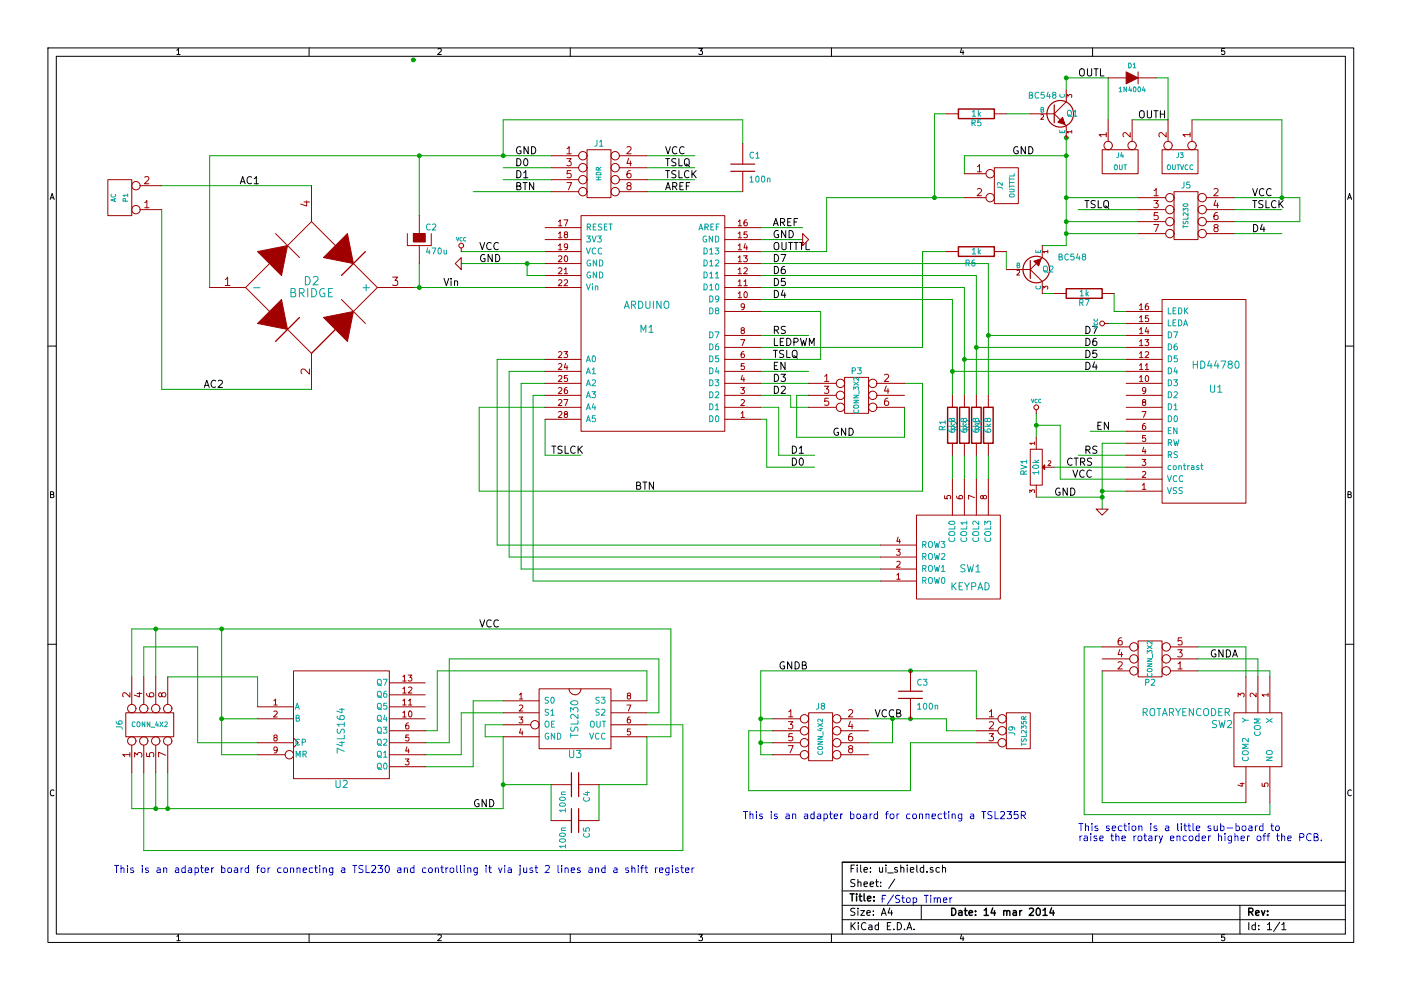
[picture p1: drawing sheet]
EESchema Schematic File Version 2  date Fri 14 Mar 2014 20:17:28 CST
LIBS:power
LIBS:device
LIBS:transistors
LIBS:conn
LIBS:linear
LIBS:regul
LIBS:74xx
LIBS:cmos4000
LIBS:adc-dac
LIBS:memory
LIBS:xilinx
LIBS:special
LIBS:microcontrollers
LIBS:dsp
LIBS:microchip
LIBS:analog_switches
LIBS:motorola
LIBS:texas
LIBS:intel
LIBS:audio
LIBS:interface
LIBS:digital-audio
LIBS:philips
LIBS:display
LIBS:cypress
LIBS:siliconi
LIBS:opto
LIBS:atmel
LIBS:contrib
LIBS:valves
LIBS:rotaryencoder
LIBS:tsl230
LIBS:wbt-logic
LIBS:ui_shield-cache
EELAYER 25  0
EELAYER END
$Descr A4 11700 8267
encoding utf-8
Sheet 1 1
Title ""
Date "14 mar 2014"
Rev ""
Comp ""
Comment1 ""
Comment2 ""
Comment3 ""
Comment4 ""
$EndDescr
Text Label 10100 5500 0    60   ~ 0
GNDA
Wire Wire Line
	4850 3800 4550 3800
Wire Wire Line
	4550 3800 4550 3500
Wire Wire Line
	4550 3300 4450 3300
Wire Wire Line
	4450 3300 4450 4850
Wire Wire Line
	4550 3100 4250 3100
Wire Wire Line
	4250 3100 4250 4650
Wire Wire Line
	6350 3100 6750 3100
Wire Wire Line
	8150 2900 9400 2900
Wire Wire Line
	7950 3100 9400 3100
Wire Wire Line
	6350 2400 8050 2400
Wire Wire Line
	8050 2400 8050 3300
Wire Wire Line
	6350 2200 8250 2200
Wire Wire Line
	8250 2200 8250 3300
Wire Wire Line
	7900 2100 7700 2100
Wire Wire Line
	7700 2100 7700 2900
Wire Wire Line
	7800 1650 7800 950 
Wire Wire Line
	7700 4100 4000 4100
Wire Wire Line
	7700 4100 7700 3200
Wire Wire Line
	7700 3200 7550 3200
Wire Wire Line
	6350 2800 6750 2800
Wire Wire Line
	6850 2600 6850 3000
Wire Wire Line
	6850 2600 6350 2600
Wire Wire Line
	5000 6850 5000 6550
Wire Wire Line
	4600 6850 4600 6550
Connection ~ 1400 6750
Wire Wire Line
	1400 6450 1400 6750
Connection ~ 1300 5250
Wire Wire Line
	1300 5250 1300 5650
Connection ~ 6350 6000
Wire Wire Line
	6350 6300 6350 5600
Wire Wire Line
	6350 6300 6450 6300
Connection ~ 10700 1650
Wire Wire Line
	10300 1650 10850 1650
Wire Wire Line
	10850 1650 10850 1850
Wire Wire Line
	10850 1850 10300 1850
Connection ~ 8900 1850
Wire Wire Line
	8900 1850 9500 1850
Wire Wire Line
	2150 5900 2150 5650
Wire Wire Line
	2150 5650 1400 5650
Connection ~ 1850 6000
Wire Wire Line
	2150 6000 1850 6000
Wire Wire Line
	5400 5850 5400 5600
Wire Wire Line
	5400 5600 3650 5600
Wire Wire Line
	3650 5600 3650 6100
Wire Wire Line
	3650 6100 3550 6100
Wire Wire Line
	4200 5950 3850 5950
Wire Wire Line
	3850 5950 3850 6300
Wire Wire Line
	3850 6300 3550 6300
Wire Wire Line
	4600 6550 4200 6550
Wire Wire Line
	4200 6750 4200 6150
Wire Wire Line
	4200 6750 1100 6750
Wire Wire Line
	1100 6750 1100 6450
Wire Wire Line
	5600 5250 5600 6150
Wire Wire Line
	5600 5250 1100 5250
Wire Wire Line
	1100 5250 1100 5650
Wire Wire Line
	5400 6050 5700 6050
Connection ~ 4200 6550
Wire Wire Line
	5400 6550 5400 6150
Wire Wire Line
	5400 6550 5000 6550
Connection ~ 7600 5600
Wire Wire Line
	8150 6000 8150 5600
Wire Wire Line
	8150 5600 6350 5600
Wire Wire Line
	6450 6100 6250 6100
Wire Wire Line
	6250 6100 6250 6600
Wire Wire Line
	8150 6200 7600 6200
Wire Wire Line
	9750 650  9750 1000
Wire Wire Line
	9750 650  9650 650 
Wire Wire Line
	10700 1650 10700 1000
Wire Wire Line
	10700 1000 9950 1000
Wire Wire Line
	9250 650  8900 650 
Wire Wire Line
	9250 650  9250 1000
Wire Wire Line
	1750 2400 1750 1300
Wire Wire Line
	1750 1300 4600 1300
Connection ~ 3500 2400
Wire Wire Line
	3500 2400 3500 2200
Wire Wire Line
	9300 2450 9300 2600
Wire Wire Line
	8700 2050 8900 2050
Connection ~ 8900 1300
Wire Wire Line
	8900 1300 8050 1300
Connection ~ 8150 2900
Connection ~ 8050 3000
Wire Wire Line
	10600 5650 10600 5600
Wire Wire Line
	10600 5600 10000 5600
Wire Wire Line
	10600 6700 10600 6800
Wire Wire Line
	10600 6800 9050 6800
Wire Wire Line
	9050 6800 9050 5400
Wire Wire Line
	9050 5400 9200 5400
Connection ~ 4200 1300
Wire Wire Line
	2600 3250 1350 3250
Wire Wire Line
	1350 3250 1350 1750
Wire Wire Line
	6200 1200 6200 1000
Wire Wire Line
	6200 1600 5400 1600
Wire Wire Line
	4450 4850 7350 4850
Wire Wire Line
	4250 4650 7350 4650
Wire Wire Line
	8900 2050 8900 1150
Connection ~ 8900 1150
Wire Wire Line
	8050 1300 8050 1450
Wire Wire Line
	6350 2000 6700 2000
Wire Wire Line
	5400 1400 5800 1400
Wire Wire Line
	4600 1500 4200 1500
Wire Wire Line
	6800 3900 6400 3900
Wire Wire Line
	6400 3900 6400 3500
Wire Wire Line
	6400 3500 6350 3500
Wire Wire Line
	6750 3400 6600 3400
Wire Wire Line
	6600 3400 6600 3300
Wire Wire Line
	6600 3300 6350 3300
Wire Wire Line
	7800 950  7900 950 
Wire Wire Line
	9300 2600 9400 2600
Wire Wire Line
	8150 3800 8150 4000
Wire Wire Line
	7950 4000 7950 3800
Wire Wire Line
	3850 2200 4550 2200
Connection ~ 9200 4100
Wire Wire Line
	9400 3700 9200 3700
Wire Wire Line
	9200 3700 9200 4250
Wire Wire Line
	9400 4000 8850 4000
Wire Wire Line
	8850 4000 8850 3550
Connection ~ 8650 3550
Wire Wire Line
	8850 3550 8650 3550
Connection ~ 9200 4150
Wire Wire Line
	8650 4150 9200 4150
Wire Wire Line
	8400 950  8600 950 
Wire Wire Line
	9200 4100 9400 4100
Wire Wire Line
	9000 3800 9400 3800
Wire Wire Line
	9100 3600 9400 3600
Wire Wire Line
	9400 3900 8800 3900
Wire Wire Line
	8650 3650 8650 3450
Wire Wire Line
	9250 2700 9400 2700
Wire Wire Line
	3850 2100 4550 2100
Wire Wire Line
	4400 2200 4400 2300
Wire Wire Line
	4400 2300 4550 2300
Connection ~ 4400 2200
Wire Wire Line
	8050 4000 8050 3800
Wire Wire Line
	8250 3800 8250 4000
Wire Wire Line
	8900 650  8900 750 
Connection ~ 8900 650 
Wire Wire Line
	6350 3200 6750 3200
Wire Wire Line
	5800 1300 5400 1300
Wire Wire Line
	6350 3400 6500 3400
Wire Wire Line
	6500 3400 6500 3800
Wire Wire Line
	6500 3800 6800 3800
Wire Wire Line
	6750 3300 6650 3300
Wire Wire Line
	4600 1400 4200 1400
Wire Wire Line
	5400 1500 5800 1500
Wire Wire Line
	6350 1900 6700 1900
Connection ~ 7800 1650
Wire Wire Line
	7350 4550 4150 4550
Wire Wire Line
	7350 4750 4350 4750
Wire Wire Line
	6200 1000 4200 1000
Wire Wire Line
	4200 1000 4200 1300
Wire Wire Line
	1350 1550 2600 1550
Wire Wire Line
	4550 2400 3450 2400
Connection ~ 3450 500 
Wire Wire Line
	10000 5500 10500 5500
Wire Wire Line
	10500 5500 10500 5650
Wire Wire Line
	9200 5600 9200 6700
Wire Wire Line
	9200 6700 10400 6700
Wire Wire Line
	10400 5650 10400 5400
Wire Wire Line
	10400 5400 10000 5400
Connection ~ 7950 3100
Connection ~ 8250 2800
Wire Wire Line
	3950 1600 4600 1600
Wire Wire Line
	8700 2450 8800 2450
Wire Wire Line
	6850 3000 6350 3000
Wire Wire Line
	9500 1750 9000 1750
Wire Wire Line
	10300 1950 10700 1950
Wire Wire Line
	8900 1650 9500 1650
Connection ~ 8900 1650
Wire Wire Line
	10300 1750 10700 1750
Wire Wire Line
	3500 1800 3500 1300
Connection ~ 3500 1300
Wire Wire Line
	9750 1000 9450 1000
Wire Wire Line
	7900 6100 7900 6000
Wire Wire Line
	7900 6100 8150 6100
Wire Wire Line
	6350 6000 6450 6000
Wire Wire Line
	7600 6200 7600 6600
Wire Wire Line
	7600 6600 6250 6600
Wire Wire Line
	5400 6150 5600 6150
Wire Wire Line
	4200 6050 4050 6050
Wire Wire Line
	4050 6050 4050 6150
Wire Wire Line
	4050 6150 4200 6150
Wire Wire Line
	3550 6400 3950 6400
Wire Wire Line
	3950 6400 3950 5850
Wire Wire Line
	3950 5850 4200 5850
Wire Wire Line
	3550 6200 3750 6200
Wire Wire Line
	3750 6200 3750 5500
Wire Wire Line
	3750 5500 5500 5500
Wire Wire Line
	5500 5500 5500 5950
Wire Wire Line
	5500 5950 5400 5950
Wire Wire Line
	2150 6300 1850 6300
Wire Wire Line
	1850 6300 1850 5250
Connection ~ 1850 5250
Wire Wire Line
	2150 6200 1650 6200
Wire Wire Line
	1650 6200 1650 5400
Wire Wire Line
	1650 5400 1200 5400
Wire Wire Line
	1200 5400 1200 5650
Wire Wire Line
	7900 6000 7250 6000
Connection ~ 7600 6000
Wire Wire Line
	8900 1950 9500 1950
Connection ~ 8900 1950
Wire Wire Line
	7250 6200 7450 6200
Wire Wire Line
	7450 6200 7450 6000
Connection ~ 7450 6000
Wire Wire Line
	6450 6200 6350 6200
Connection ~ 6350 6200
Wire Wire Line
	1300 6450 1300 6750
Connection ~ 1300 6750
Wire Wire Line
	5700 6050 5700 7100
Wire Wire Line
	5700 7100 1200 7100
Wire Wire Line
	1200 7100 1200 6450
Wire Wire Line
	7550 3400 7550 3650
Wire Wire Line
	7550 3650 6650 3650
Wire Wire Line
	6650 3650 6650 3300
Wire Wire Line
	7700 2900 6350 2900
Wire Wire Line
	8050 1650 6900 1650
Wire Wire Line
	6900 1650 6900 2100
Wire Wire Line
	6900 2100 6350 2100
Wire Wire Line
	8400 2100 8400 2250
Wire Wire Line
	6350 2500 7950 2500
Wire Wire Line
	7950 2500 7950 3300
Wire Wire Line
	6350 2300 8150 2300
Wire Wire Line
	8150 2300 8150 3300
Wire Wire Line
	8050 3000 9400 3000
Wire Wire Line
	8250 2800 9400 2800
Wire Wire Line
	4550 3000 4150 3000
Wire Wire Line
	4150 3000 4150 4550
Wire Wire Line
	4350 4750 4350 3200
Wire Wire Line
	4350 3200 4550 3200
Wire Wire Line
	4550 3400 4000 3400
Wire Wire Line
	4000 3400 4000 4100
Text Label 6450 2800 0    60   ~ 0
RS
Text Notes 950  7300 0    60   ~ 0
This is an adapter board for connecting a TSL230 and controlling it via just 2 lines and a shift register
$Comp
L C C5
U 1 1
P 4800 6850
F 0 "C5" H 4850 6950 50  0000 L CNN
F 1 "100n" H 4850 6750 50  0000 L CNN
	1    4800 6850
	0    1    1    0   
$EndComp
Text Label 10450 1950 0    60   ~ 0
D4
Text Label 6500 5600 0    60   ~ 0
GNDB
Text Label 7300 6000 0    60   ~ 0
VCCB
Text Label 3950 6750 0    60   ~ 0
GND
Text Label 4000 5250 0    60   ~ 0
VCC
$Comp
L 74LS164 U2
U 1 1
P 2850 5850
F 0 "U2" H 2850 5150 60  0000 C CNN
F 1 "74LS164" V 2850 5600 60  0000 C CNN
	1    2850 5850
	1    0    0    -1  
$EndComp
$Comp
L C C4
U 1 1
P 4800 6550
F 0 "C4" H 4850 6650 50  0000 L CNN
F 1 "100n" H 4850 6450 50  0000 L CNN
	1    4800 6550
	0    1    1    0   
$EndComp
$Comp
L TSL230 U3
U 1 1
P 4650 6050
F 0 "U3" H 4800 5800 60  0000 C CNN
F 1 "TSL230" V 4800 6100 60  0000 C CNN
	1    4650 6050
	1    0    0    -1  
$EndComp
$Comp
L CONN_4X2 J6
U 1 1
P 1250 6050
F 0 "J6" H 1250 6300 50  0000 C CNN
F 1 "CONN_4X2" V 1250 6050 40  0000 C CNN
	1    1250 6050
	0    -1   -1   0   
$EndComp
Text Notes 6200 6850 0    60   ~ 0
This is an adapter board for connecting a TSL235R
$Comp
L C C3
U 1 1
P 7600 5800
F 0 "C3" H 7650 5900 50  0000 L CNN
F 1 "100n" H 7650 5700 50  0000 L CNN
	1    7600 5800
	1    0    0    -1  
$EndComp
$Comp
L CONN_3 J9
U 1 1
P 8500 6100
F 0 "J9" V 8450 6100 50  0000 C CNN
F 1 "TSL235R" V 8550 6100 40  0000 C CNN
	1    8500 6100
	1    0    0    -1  
$EndComp
$Comp
L CONN_4X2 J8
U 1 1
P 6850 6150
F 0 "J8" H 6850 6400 50  0000 C CNN
F 1 "CONN_4X2" V 6850 6150 40  0000 C CNN
	1    6850 6150
	1    0    0    -1  
$EndComp
Text Label 9500 1000 0    60   ~ 0
OUTH
Text Label 9050 2800 0    60   ~ 0
D7
Text Label 9050 2900 0    60   ~ 0
D6
Text Label 9050 3000 0    60   ~ 0
D5
Text Label 9050 3100 0    60   ~ 0
D4
Text Label 10450 1750 0    60   ~ 0
TSLCK
$Comp
L CONN_4X2 J5
U 1 1
P 9900 1800
F 0 "J5" H 9900 2050 50  0000 C CNN
F 1 "TSL230" V 9900 1800 40  0000 C CNN
	1    9900 1800
	1    0    0    -1  
$EndComp
Text Label 6450 2200 0    60   ~ 0
D7
Text Label 6450 2300 0    60   ~ 0
D6
Text Label 6450 2400 0    60   ~ 0
D5
Text Label 6450 2500 0    60   ~ 0
D4
Text Label 6450 3000 0    60   ~ 0
TSLQ
Text Label 9050 1750 0    60   ~ 0
TSLQ
$Comp
L R R7
U 1 1
P 9050 2450
F 0 "R7" V 9130 2450 50  0000 C CNN
F 1 "1k" V 9050 2450 50  0000 C CNN
	1    9050 2450
	0    1    1    0   
$EndComp
Text Label 10450 1650 0    60   ~ 0
VCC
Text Label 8900 3900 0    60   ~ 0
CTRS
Text Label 9050 3800 0    60   ~ 0
RS
Text Label 5550 1400 0    60   ~ 0
TSLQ
Text Label 5550 1500 0    60   ~ 0
TSLCK
Text Label 5550 1300 0    60   ~ 0
VCC
Text Label 6450 2100 0    60   ~ 0
OUTTTL
Text Label 6450 2900 0    60   ~ 0
LEDPWM
$Comp
L NPN Q1
U 1 1
P 8800 950
F 0 "Q1" H 8950 950 50  0000 C CNN
F 1 "BC548" H 8702 1100 50  0000 C CNN
F 2 "TO92" H 8800 950 60  0001 C CNN
	1    8800 950 
	1    0    0    -1  
$EndComp
Text Label 9150 3600 0    60   ~ 0
EN
Text Notes 7350 7550 0    60   ~ 0
F/Stop Timer
Text Notes 9000 6950 0    60   ~ 0
This section is a little sub-board to\nraise the rotary encoder higher off the PCB.
Text Label 6450 3300 0    60   ~ 0
D2
Text Label 6450 3200 0    60   ~ 0
D3
Text Label 9000 650  0    60   ~ 0
OUTL
Text Label 3700 2400 0    60   ~ 0
Vin
Text Label 1700 3250 0    60   ~ 0
AC2
Text Label 2000 1550 0    60   ~ 0
AC1
$Comp
L CONN_3X2 P3
U 1 1
P 7150 3350
F 0 "P3" H 7150 3600 50  0000 C CNN
F 1 "CONN_3X2" V 7150 3400 40  0000 C CNN
	1    7150 3350
	1    0    0    -1  
$EndComp
$Comp
L CONN_3X2 P2
U 1 1
P 9600 5450
F 0 "P2" H 9600 5700 50  0000 C CNN
F 1 "CONN_3X2" V 9600 5500 40  0000 C CNN
	1    9600 5450
	-1   0    0    1   
$EndComp
$Comp
L ROTARYENCODER SW2
U 1 1
P 10300 5650
F 0 "SW2" H 10200 5250 60  0000 C CNN
F 1 "ROTARYENCODER" H 9900 5350 60  0000 C CNN
	1    10300 5650
	1    0    0    -1  
$EndComp
$Comp
L CAPAPOL C2
U 1 1
P 3500 2000
F 0 "C2" H 3550 2100 50  0000 L CNN
F 1 "470u" H 3550 1900 50  0000 L CNN
	1    3500 2000
	1    0    0    -1  
$EndComp
$Comp
L BRIDGE D2
U 1 1
P 2600 2400
F 0 "D2" H 2600 2450 70  0000 C CNN
F 1 "BRIDGE" H 2600 2350 70  0000 C CNN
	1    2600 2400
	1    0    0    -1  
$EndComp
$Comp
L CONN_2 P1
U 1 1
P 1000 1650
F 0 "P1" V 950 1650 40  0000 C CNN
F 1 "AC" V 1050 1650 40  0000 C CNN
	1    1000 1650
	-1   0    0    1   
$EndComp
$Comp
L C C1
U 1 1
P 6200 1400
F 0 "C1" H 6250 1500 50  0000 L CNN
F 1 "100n" H 6250 1300 50  0000 L CNN
	1    6200 1400
	1    0    0    -1  
$EndComp
Text Label 6950 3650 0    60   ~ 0
GND
Text Label 8800 4150 0    60   ~ 0
GND
Text Label 8950 4000 0    60   ~ 0
VCC
Text Label 8450 1300 0    60   ~ 0
GND
$Comp
L CONN_2 J3
U 1 1
P 9850 1350
F 0 "J3" V 9800 1350 40  0000 C CNN
F 1 "OUTVCC" V 9900 1350 40  0000 C CNN
	1    9850 1350
	0    1    1    0   
$EndComp
$Comp
L CONN_2 J2
U 1 1
P 8400 1550
F 0 "J2" V 8350 1550 40  0000 C CNN
F 1 "OUTTTL" V 8450 1550 40  0000 C CNN
	1    8400 1550
	1    0    0    -1  
$EndComp
Text Label 6450 2000 0    60   ~ 0
GND
$Comp
L GND #PWR01
U 1 1
P 6700 2000
F 0 "#PWR01" H 6700 2000 30  0001 C CNN
F 1 "GND" H 6700 1930 30  0001 C CNN
	1    6700 2000
	0    -1   -1   0   
$EndComp
Text Label 6450 1900 0    60   ~ 0
AREF
Text Label 5550 1600 0    60   ~ 0
AREF
Text Label 4300 1600 0    60   ~ 0
BTN
Text Label 4300 1500 0    60   ~ 0
D1
Text Label 4300 1400 0    60   ~ 0
D0
Text Label 5300 4100 0    60   ~ 0
BTN
Text Label 4600 3800 0    60   ~ 0
TSLCK
Text Label 6450 3100 0    60   ~ 0
EN
Text Label 6600 3900 0    60   ~ 0
D0
Text Label 6600 3800 0    60   ~ 0
D1
Text Label 4300 1300 0    60   ~ 0
GND
Text Label 4000 2200 0    60   ~ 0
GND
Text Label 4000 2100 0    60   ~ 0
VCC
$Comp
L CONN_4X2 J1
U 1 1
P 5000 1450
F 0 "J1" H 5000 1700 50  0000 C CNN
F 1 "HDR" V 5000 1450 40  0000 C CNN
	1    5000 1450
	1    0    0    -1  
$EndComp
$Comp
L DIODE D1
U 1 1
P 9450 650
F 0 "D1" H 9450 750 40  0000 C CNN
F 1 "1N4004" H 9450 550 40  0000 C CNN
	1    9450 650 
	1    0    0    -1  
$EndComp
$Comp
L CONN_2 J4
U 1 1
P 9350 1350
F 0 "J4" V 9300 1350 40  0000 C CNN
F 1 "OUT" V 9400 1350 40  0000 C CNN
	1    9350 1350
	0    -1   1    0   
$EndComp
$Comp
L R R3
U 1 1
P 8150 3550
F 0 "R3" V 8230 3550 50  0000 C CNN
F 1 "6k8" V 8150 3550 50  0000 C CNN
	1    8150 3550
	-1   0    0    1   
$EndComp
$Comp
L R R4
U 1 1
P 8250 3550
F 0 "R4" V 8330 3550 50  0000 C CNN
F 1 "6k8" V 8250 3550 50  0000 C CNN
	1    8250 3550
	-1   0    0    1   
$EndComp
$Comp
L R R2
U 1 1
P 8050 3550
F 0 "R2" V 8130 3550 50  0000 C CNN
F 1 "6k8" V 8050 3550 50  0000 C CNN
	1    8050 3550
	-1   0    0    1   
$EndComp
$Comp
L R R1
U 1 1
P 7950 3550
F 0 "R1" V 8030 3550 50  0000 C CNN
F 1 "6k8" V 7950 3550 50  0000 C CNN
	1    7950 3550
	-1   0    0    1   
$EndComp
$Comp
L KEYPAD SW1
U 1 1
P 7350 5000
F 0 "SW1" H 8100 4750 60  0000 C CNN
F 1 "KEYPAD" H 8100 4900 60  0000 C CNN
	1    7350 5000
	1    0    0    1   
$EndComp
$Comp
L GND #PWR02
U 1 1
P 3850 2200
F 0 "#PWR02" H 3850 2200 30  0001 C CNN
F 1 "GND" H 3850 2130 30  0001 C CNN
	1    3850 2200
	0    1    -1   0   
$EndComp
$Comp
L VCC #PWR03
U 1 1
P 9250 2700
F 0 "#PWR03" H 9250 2800 30  0001 C CNN
F 1 "VCC" H 9250 2800 30  0000 C CNN
	1    9250 2700
	0    -1   -1   0   
$EndComp
$Comp
L VCC #PWR04
U 1 1
P 8650 3450
F 0 "#PWR04" H 8650 3550 30  0001 C CNN
F 1 "VCC" H 8650 3550 30  0000 C CNN
	1    8650 3450
	1    0    0    -1  
$EndComp
$Comp
L VCC #PWR05
U 1 1
P 3850 2100
F 0 "#PWR05" H 3850 2200 30  0001 C CNN
F 1 "VCC" H 3850 2200 30  0000 C CNN
	1    3850 2100
	1    0    0    -1  
$EndComp
$Comp
L ARDUINO M1
U 1 1
P 4550 1800
F 0 "M1" H 5400 850 60  0000 C CNN
F 1 "ARDUINO" H 5400 1050 60  0000 C CNN
	1    4550 1800
	1    0    0    -1  
$EndComp
$Comp
L HD44780 U1
U 1 1
P 9400 4200
F 0 "U1" H 10150 3250 60  0000 C CNN
F 1 "HD44780" H 10150 3050 60  0000 C CNN
	1    9400 4200
	1    0    0    1   
$EndComp
$Comp
L R R5
U 1 1
P 8150 950
F 0 "R5" V 8230 950 50  0000 C CNN
F 1 "1k" V 8150 950 50  0000 C CNN
	1    8150 950 
	0    1    1    0   
$EndComp
$Comp
L R R6
U 1 1
P 8150 2100
F 0 "R6" V 8250 2050 50  0000 C CNN
F 1 "1k" V 8150 2100 50  0000 C CNN
	1    8150 2100
	0    1    1    0   
$EndComp
$Comp
L POT RV1
U 1 1
P 8650 3900
F 0 "RV1" H 8650 3800 50  0000 C CNN
F 1 "10k" H 8650 3900 50  0000 C CNN
	1    8650 3900
	0    1    1    0   
$EndComp
$Comp
L GND #PWR06
U 1 1
P 9200 4250
F 0 "#PWR06" H 9200 4250 30  0001 C CNN
F 1 "GND" H 9200 4180 30  0001 C CNN
	1    9200 4250
	1    0    0    -1  
$EndComp
$Comp
L NPN Q2
U 1 1
P 8600 2250
F 0 "Q2" H 8750 2250 50  0000 C CNN
F 1 "BC548" H 8950 2150 50  0000 C CNN
F 2 "TO92" H 8600 2250 60  0001 C CNN
	1    8600 2250
	1    0    0    1   
$EndComp
$EndSCHEMATC
